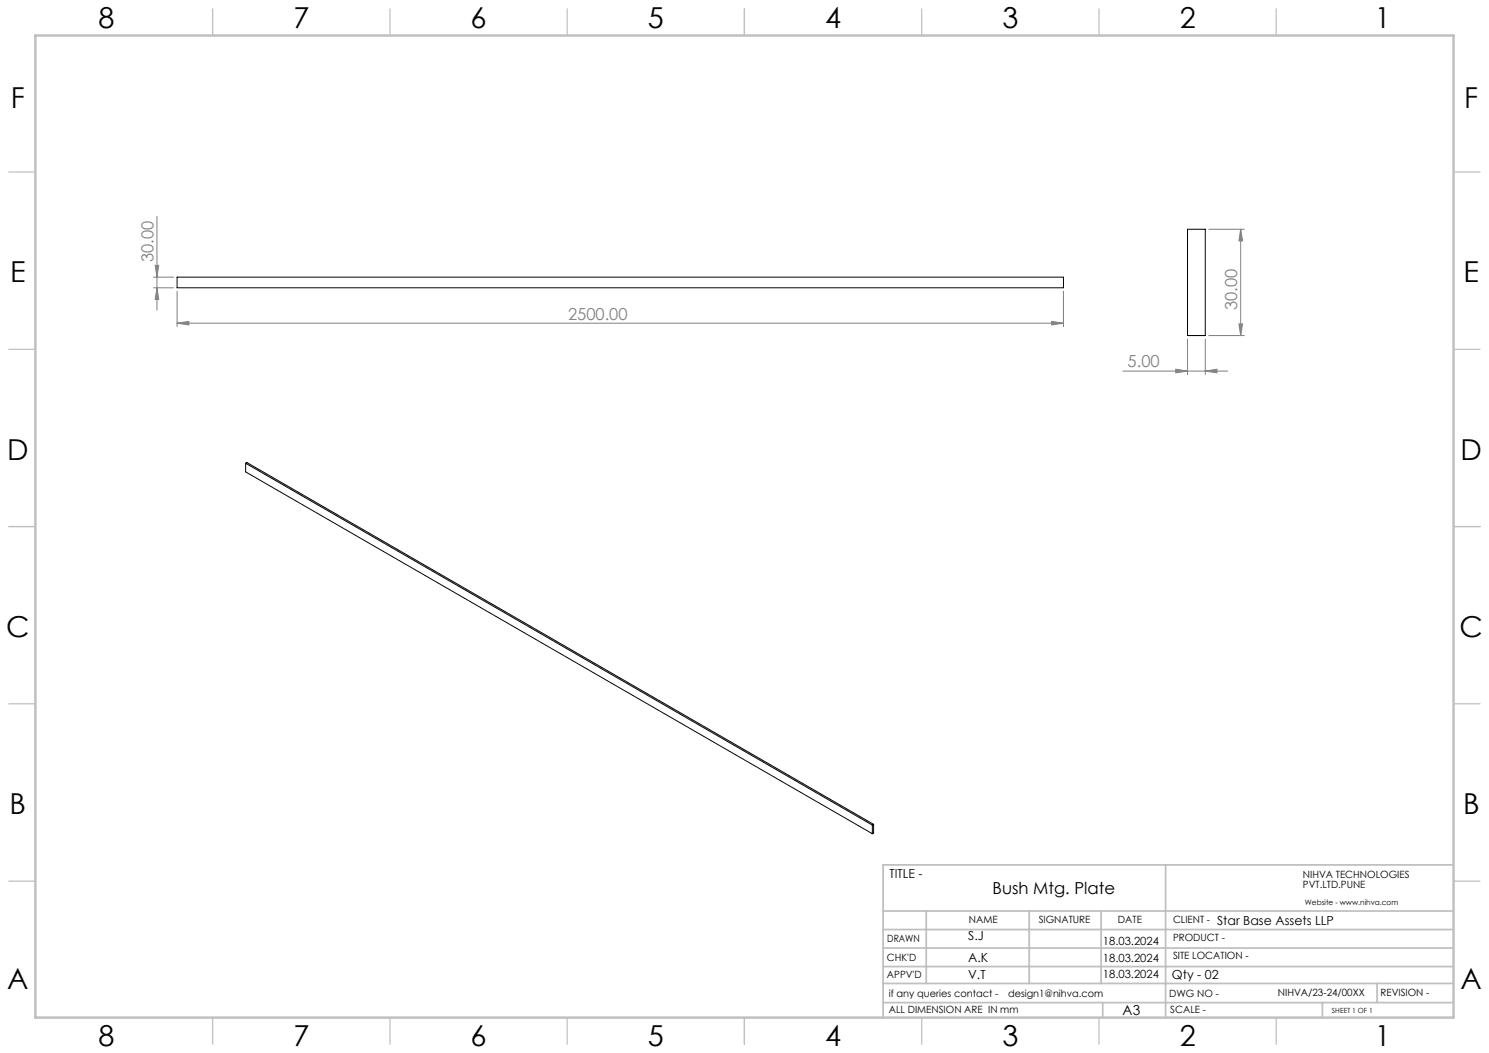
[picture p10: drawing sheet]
<svg xmlns="http://www.w3.org/2000/svg" width="420mm" height="297mm" viewBox="0 0 420 297" stroke-linecap="round" stroke-linejoin="round" font-family="sans-serif">
<g fill="none" stroke="#808080" stroke-width=".28">
<path d="M43.3 78.2h5.7M43.8 74.9h1l-.5 3.3zM44.3 61v26.5M341 64.7h10M350 64.7l.5 3.2h-1zM350 64.7v29.9M43.3 81.2h5.7M44.3 81.2l.5 3.3h-1zM50 91.2l3.3-.5v.9zM50 82.2v9.9M50 91.2h250M296.7 90.7l3.3 .5-3.3 .4z"/>
<path d="M300 82.2v9.9M335 95.7v10M340 95.7v10M341 94.6h10M349.5 91.4h1l-.5 3.2zM316.8 104.7h29.5M331.6 104.1l3.4 .6-3.4 .5zM340 104.7l3.3-.6v1.1z"/>
</g>
<g fill="none" stroke="#c0c0c0" stroke-width=".35">
<path d="M60 2.5v7.5M110 2.5v7.5M160 2.5v7.5M210 2.5v7.5M260 2.5v7.5M310 2.5v7.5M360 2.5v7.5M2.5 48.5h7.5M410 48.5h7.5M2.5 98.5h7.5M410 98.5h7.5M2.5 148.5h7.5"/>
<path d="M410 148.5h7.5M2.5 198.5h7.5M410 198.5h7.5M2.5 248.5h7.5M410 248.5h7.5M60 287v7.5M110 287v7.5M160 287v7.5M210 287v7.5M260 287v7.5M310 287v7.5M360 287v7.5"/>
</g>
<g fill="none" stroke="#c0c0c0" stroke-width=".5">
<path d="M249.1 257h160.9M261.3 257v20.4M290.3 257v20.4M310.6 257v20.4M328.8 243.9v43.1M410 243.9h-160.9v43.1M249.1 272.6h160.9M249.1 267.4h160.9M249.1 262.2h160.9M249.1 277.4h160.9M388.4 277.4v5.4M249.1 282.8h160.9"/>
<path d="M311 282.8v4.2M373 282.8v4.2"/>
</g>
<path d="M10 10h400v277h-400z" fill="none" stroke="#c0c0c0" stroke-width=".7"/>
<g fill="#808080">
<path d="M50 91.2l3.3-.5v.9zM296.7 90.7l3.3 .5-3.3 .4zM331.6 104.1l3.4 .6-3.4 .5zM340 104.7l3.3-.6v1.1z"/>
<path d="M349.5 91.4h1l-.5 3.2zM350 64.7l.5 3.2h-1z"/>
<path d="M43.8 74.9h1l-.5 3.3zM44.3 81.2l.5 3.3h-1z"/>
</g>
<path d="M50 78.2h250v3h-250zM335 64.7h5v29.9h-5zM69.3 130.7l176.8 102M69.3 130.7l.3-.2 176.8 102M69.3 130.7v2.4l176.8 102.1M246.1 232.7v2.5M246.4 232.5v2.4l-.3 .3M246.4 232.5l-.3 .2" fill="none" stroke="#000" stroke-width=".28"/>
<g font-size="8.1">
<text x="27.8" y="8">8</text>
<text x="82.8" y="8">7</text>
<text x="132.8" y="8">6</text>
<text x="182.8" y="8">5</text>
<text x="232.8" y="8">4</text>
<text x="282.8" y="8">3</text>
<text x="332.8" y="8">2</text>
<text x="387.8" y="8">1</text>
<text x="3" y="30.4">F</text>
<text x="413" y="30.4">F</text>
<text x="2.8" y="79.6">E</text>
<text x="412.8" y="79.6">E</text>
<text x="2" y="129.6">D</text>
<text x="412" y="129.6">D</text>
<text x="1.7" y="179.6">C</text>
<text x="411.7" y="179.6">C</text>
<text x="2.7" y="229.6">B</text>
<text x="412.7" y="229.6">B</text>
<text x="2" y="278.9">A</text>
<text x="412" y="278.9">A</text>
<text x="27.8" y="295">8</text>
<text x="82.8" y="295">7</text>
<text x="132.8" y="295">6</text>
<text x="182.8" y="295">5</text>
<text x="232.8" y="295">4</text>
<text x="282.8" y="295">3</text>
<text x="332.8" y="295">2</text>
<text x="387.8" y="295">1</text>
</g>
<g font-size="4.7" fill="#808080">
<text x="43.3" y="74" transform="rotate(-90 43.3 74)">30.00</text>
<text x="349" y="87.4" transform="rotate(-90 349 87.4)">30.00</text>
<text x="160.2" y="90.1">2500.00</text>
<text x="318.1" y="103.6">5.00</text>
</g>
<text font-size="4.7" x="280" y="252.1">Bush Mtg. Plate</text>
<text font-size="3.9" x="316.7" y="286.4">A3</text>
<g font-size="3.5">
<text x="250.9" y="247.7">TITLE -</text>
<text x="343.3" y="260.9">Star Base Assets LLP</text>
<text x="273.1" y="265.2">S.J</text>
<text x="273.1" y="271.2">A.K</text>
<text x="273.1" y="276">V.T</text>
<text x="330.6" y="276">Qty - 02</text>
</g>
<g font-size="3.2">
<text x="311.1" y="266.5">18.03.2024</text>
<text x="311.1" y="271.2">18.03.2024</text>
<text x="311.1" y="275.8">18.03.2024</text>
</g>
<g font-size="2.8">
<text x="367.5" y="247.7">NIHVA TECHNOLOGIES</text>
<text x="367.5" y="250.5">PVT.LTD.PUNE</text>
<text x="273.3" y="260.4">NAME</text>
<text x="293" y="260.4">SIGNATURE</text>
<text x="315.3" y="260.5">DATE</text>
<text x="330.9" y="260.5">CLIENT -</text>
<text x="250.3" y="265.7">DRAWN</text>
<text x="330.9" y="265.5">PRODUCT -</text>
<text x="250.2" y="271.1">CHK'D</text>
<text x="250.2" y="275.8">APPV'D</text>
<text x="330.9" y="270.6">SITE LOCATION -</text>
<text x="250.7" y="281.1">if any queries contact -</text>
<text x="284.3" y="281.1">design1@nihva.com</text>
<text x="329.8" y="281.3">DWG NO -</text>
<text x="360.4" y="281.1">NIHVA/23-24/00XX</text>
<text x="389.4" y="281.1">REVISION -</text>
<text x="250.7" y="285.6">ALL DIMENSION ARE IN mm</text>
<text x="330.1" y="285.7">SCALE -</text>
</g>
<text font-size="2.1" x="368.1" y="255.1">Website - www.nihva.com</text>
<text font-size="2" x="375.7" y="285.6">SHEET 1 OF 1</text>
</svg>
